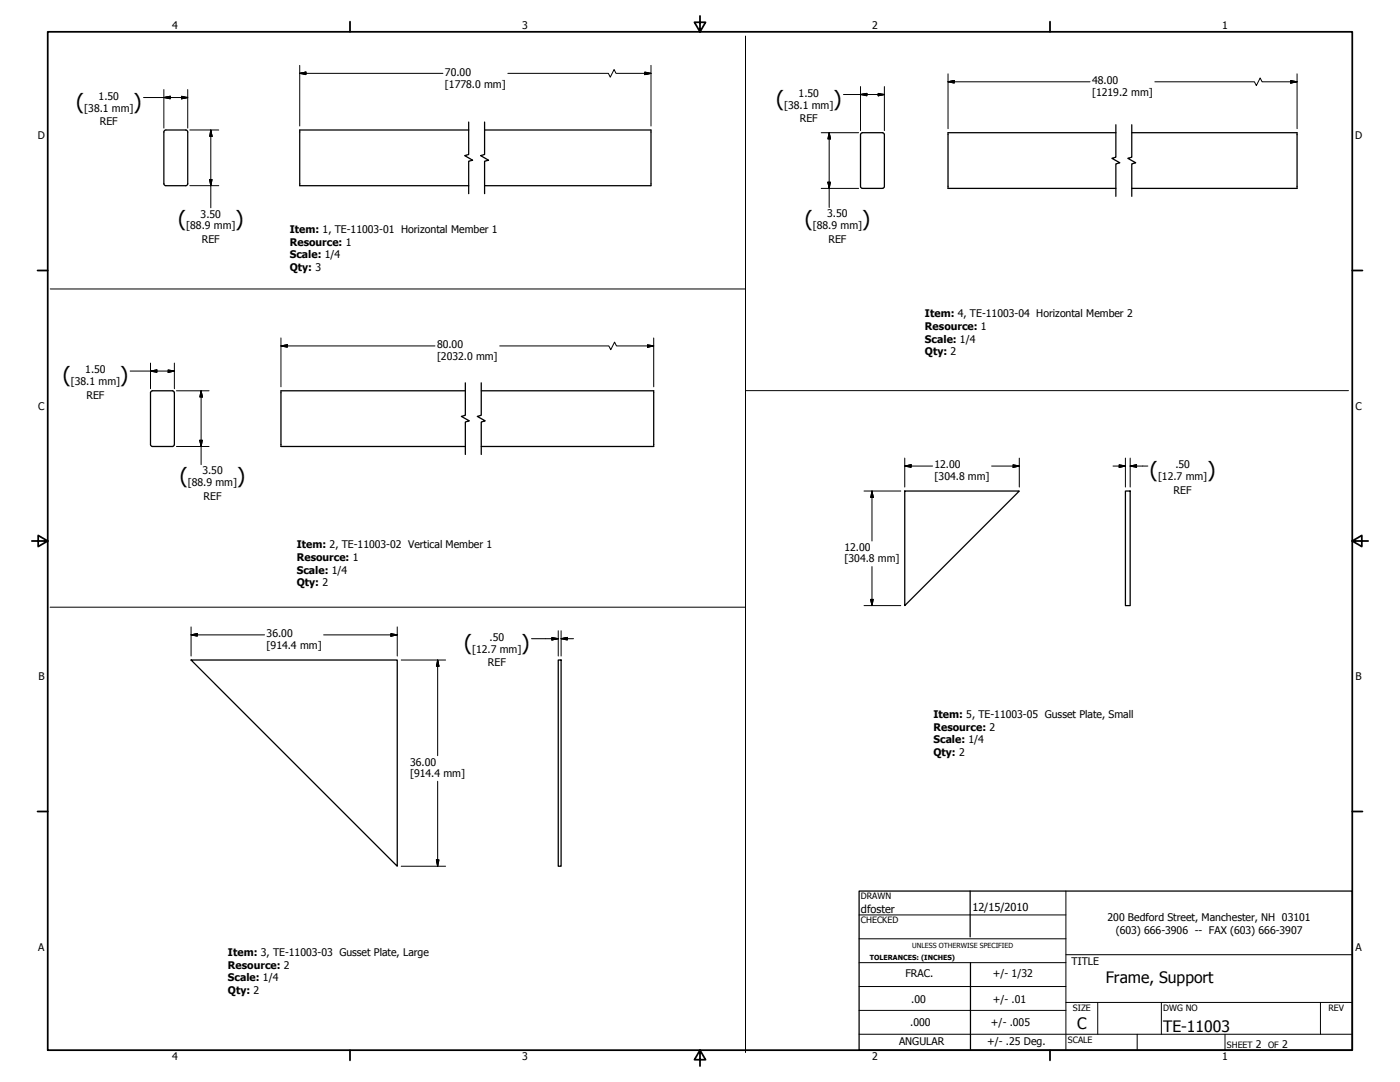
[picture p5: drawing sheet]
<svg xmlns="http://www.w3.org/2000/svg" width="559mm" height="432mm" viewBox="0 0 559 432" stroke-linecap="round" stroke-linejoin="round" font-family="sans-serif">
<!-- layer: Visible (ANSI) -->
<g fill="none" stroke="#000" stroke-width=".51">
<path d="M66.2 51.9l-.6 .2-.2 .6v20.6l.2 .6 .6 .2M66.2 51.9h7.9l.6 .2 .2 .6v20.9l-.8 .5h-7.9M187.1 51.9h-67.5v22.2h67.5M193.4 51.9h66.4v22.2h-66.4M343.5 53.7v21l.8 .5h7.9l.6-.2 .2-.6M343.5 53.8l.2-.6 .6-.2h7.9l.6 .2 .2 .6M353 53.7v20.7M445.4 53h-67v22.2h67M451.7 53h66v22.2h-66M185.7 156h-73.6v22.2h73.6M192.1 156h68.8v22.2h-68.8M60.1 177.4l.2 .5 .6 .3h7.9"/>
<path d="M60.1 177.4v-20.7l.2-.5 .6-.2h7.9l.7 .4 .1 21M69.6 177.4l-.2 .5-.6 .3M361.1 196h45.7l-45.7 45.7zM449.2 196h1.9v45.7h-1.9zM76.3 263.4h82.3v82.3zM222.8 263.4h1.2v82.3h-1.2z"/>
</g>
<!-- layer: Visible Narrow (ANSI) -->
<path d="M187.1 48.7v13l-1.6 .4 3.2 1.8-1.6 .4v13M193.4 48.7v13l-1.6 .4 3.2 1.8-1.6 .4v13M445.4 49.8v12.9l-1.6 .5 3.2 1.8-1.6 .4v13M451.7 49.8v12.9l-1.5 .5 3.1 1.8-1.6 .4v13M185.7 152.8v12.9l-1.6 .5 3.2 1.8-1.6 .4v13M192.1 152.8v12.9l-1.6 .5 3.2 1.8-1.6 .4v13" fill="none" stroke="#000" stroke-width=".51"/>
<!-- layer: Break Line (ANSI) -->
<g fill="none" stroke="#000" stroke-width=".7">
<path d="M19 12.7h520.8v406.4h-520.8zM139.7 8.6v4.1M279.4 6.3v6.4l-2.2-3.8h4.4l-2.2 3.8M419.1 8.6v4.1M15 107.9h4M539.8 107.9h4M12.7 215.9h6.3l-3.8-2.2v4.4l3.8-2.2M539.8 215.9l3.8 2.2v-4.4l-3.8 2.2h6.3M15 323.8h4M539.8 323.8h4M139.7 419.1v4.1M279.4 419.1l2.2 3.8h-4.4l2.2-3.8v6.3"/>
<path d="M419.1 419.1v4.1"/>
</g>
<!-- layer: Symbol (ANSI) -->
<path d="M342.9 355.6h196.9v63.5h-196.9zM387.2 355.6v18.3M387.3 384.2v34.9" fill="none" stroke="#000" stroke-width=".51"/>
<g fill="none" stroke="#000" stroke-width=".4">
<path d="M425.4 355.6v63.5M342.9 365.1h82.5M342.9 374.6h82.5M342.9 384.2h82.5M342.9 393.7h82.5M425.4 381h114.4M342.9 412.7h196.9M342.9 403.2h82.5M425.4 400h114.4M438.1 400v12.7M453.9 412.7v6.4M463.5 400v12.7"/>
<path d="M488.9 412.7v6.4M527 400v12.7"/>
</g>
<!-- layer: Border (ANSI) -->
<path d="M297.6 14.4v405.7M20.1 115.3h277.5M297.6 155.9h240.6M20 242.3h277.6" fill="none" stroke="#000" stroke-width=".4"/>
<!-- layer: Title (ANSI) -->
<g fill="none" stroke="#000" stroke-width=".4">
<path d="M57.3 38.9h17.6M65.4 38.9l2.5-.5v1zM65.4 35.8v15.3M72.5 38.4l2.4 .5-2.4 .5zM74.9 35.8v15.3M119.6 29.3l2.5-.5v1zM119.6 29.3h57.2M119.6 26.1v24.2M202.7 29.3h40.1l.8 1.5 1.5-3.1 .8 1.6h13.9M257.4 28.8l2.4 .5-2.4 .5zM259.8 26.1v24.2M336.7 37.7h16.3"/>
<path d="M343.5 37.7l2.5-.4v.9zM343.5 34.5v17.6M350.5 37.3l2.5 .4-2.5 .5zM353 34.5v17.6M378.4 32.6l2.5-.5v1zM378.4 32.6h56.7M378.4 29.5v21.9M460.9 32.6h39.8l.8 1.6 1.5-3.1 .7 1.5h14M515.2 32.1l2.5 .5-2.5 .5zM517.7 29.5v21.9M75.8 51.9h11.5M84.1 51.9l.5 2.5h-.9z"/>
<path d="M84.1 51.9v31M327.8 53h14.9M331 53l.5 2.4h-1zM331 53v29.8M75.8 74.1h11.5M83.7 71.6h.9l-.5 2.5zM327.8 75.2h14.9M330.5 72.7h1l-.5 2.5zM112.1 138l2.6-.4v1zM112.1 138h61.5M112.1 134.9v19.5M199.5 138h43.5l.8 1.6 1.5-3.1 .8 1.5h14.8"/>
<path d="M258.4 137.6l2.5 .4-2.5 .6zM260.9 134.9v19.5M51.9 148.1h17.7M60.1 148.1l2.5-.5v1zM60.1 144.9v10.2M67.1 147.6l2.5 .5-2.5 .5zM69.6 144.9v10.2M70.4 156h13M80.3 156l.5 2.4h-1zM80.3 156v29.4M70.4 178.2h13M79.8 175.7h1l-.5 2.5z"/>
<path d="M344.9 196h14.6M348 196l.6 2.5h-1.1zM348 196v19.9M361.1 186l2.6-.5v1zM361.1 186h11.1M361.1 182.8v11.6M395.8 186h11M404.4 185.5l2.4 .5-2.4 .5zM406.8 182.8v11.6M444.2 186h5M446.7 185.5l2.5 .5-2.5 .5zM449.2 182.8v11.6"/>
<path d="M451.1 186l2.5-.5v1zM451.1 186h7.1M451.1 182.8v11.6M347.5 239.2h1.1l-.6 2.5zM348 226.1v15.6M76.3 253.4l2.4-.5v1zM76.3 253.4h29.3M76.3 250.2v11.6M129.2 253.4h29.4M156 252.9l2.6 .5-2.6 .5zM158.6 250.2v11.6M212.2 254.9h10.6"/>
<path d="M220.3 254.4l2.5 .5-2.5 .5zM222.8 251.7v10.1M224 254.9l2.4-.5v1zM224 254.9h4.9M224 251.7v10.1M344.9 241.7h14.6M160.1 263.4h17.8M174.7 263.4l.5 2.5h-1zM174.7 263.4v38.2M174.7 311.8v33.9M160.1 345.7h17.8M174.2 343.2h1l-.5 2.5z"/>
</g>
<g fill="#000" stroke="#000" stroke-width=".4">
<path d="M65.4 38.9l2.5-.5zM65.4 38.9l2.5-.5v1zM72.5 39.4l2.4-.5zM72.5 38.4l2.4 .5-2.4 .5zM119.6 29.3l2.5-.5zM119.6 29.3l2.5-.5v1zM257.4 29.8l2.4-.5zM257.4 28.8l2.4 .5-2.4 .5zM343.5 37.7l2.5-.4zM343.5 37.7l2.5-.4v.9zM350.5 38.2l2.5-.5zM350.5 37.3l2.5 .4-2.5 .5z"/>
<path d="M378.4 32.6l2.5-.5zM378.4 32.6l2.5-.5v1zM515.2 33.1l2.5-.5zM515.2 32.1l2.5 .5-2.5 .5zM84.1 51.9l.5 2.5zM84.1 51.9l.5 2.5h-.9zM331 53l.5 2.4zM331 53l.5 2.4h-1zM83.7 71.6l.4 2.5zM83.7 71.6h.9l-.5 2.5zM330.5 72.7l.5 2.5zM330.5 72.7h1l-.5 2.5z"/>
<path d="M112.1 138l2.6-.4zM112.1 138l2.6-.4v1zM258.4 138.6l2.5-.6zM258.4 137.6l2.5 .4-2.5 .6zM60.1 148.1l2.5-.5zM60.1 148.1l2.5-.5v1zM67.1 148.6l2.5-.5zM67.1 147.6l2.5 .5-2.5 .5zM80.3 156l.5 2.4zM80.3 156l.5 2.4h-1zM79.8 175.7l.5 2.5zM79.8 175.7h1l-.5 2.5z"/>
<path d="M348 196l.6 2.5zM348 196l.6 2.5h-1.1zM361.1 186l2.6-.5zM361.1 186l2.6-.5v1zM404.4 186.5l2.4-.5zM404.4 185.5l2.4 .5-2.4 .5zM446.7 186.5l2.5-.5zM446.7 185.5l2.5 .5-2.5 .5zM451.1 186l2.5-.5zM451.1 186l2.5-.5v1zM347.5 239.2l.5 2.5zM347.5 239.2h1.1l-.6 2.5z"/>
<path d="M76.3 253.4l2.4-.5zM76.3 253.4l2.4-.5v1zM156 253.9l2.6-.5zM156 252.9l2.6 .5-2.6 .5zM220.3 255.4l2.5-.5zM220.3 254.4l2.5 .5-2.5 .5zM224 254.9l2.4-.5zM224 254.9l2.4-.5v1zM174.7 263.4l.5 2.5zM174.7 263.4l.5 2.5h-1zM174.2 343.2l.5 2.5zM174.2 343.2h1l-.5 2.5z"/>
</g>
<g font-size="8.4">
<text x="30.4" y="43.4">(</text>
<text x="53.3" y="43.4">)</text>
<text x="309.8" y="42.2">(</text>
<text x="332.7" y="42.2">)</text>
<text x="71.1" y="90.4">(</text>
<text x="94" y="90.4">)</text>
<text x="321.2" y="90.3">(</text>
<text x="344.1" y="90.3">)</text>
<text x="25.1" y="152.6">(</text>
<text x="47.9" y="152.6">)</text>
<text x="459" y="190.5">(</text>
<text x="481.9" y="190.5">)</text>
<text x="71.8" y="192.8">(</text>
<text x="94.7" y="192.8">)</text>
<text x="185.2" y="259.4">(</text>
<text x="208.2" y="259.4">)</text>
</g>
<g font-size="6.3">
<text x="441.3" y="392.4">Frame, Support</text>
<text x="429.9" y="410.6">C</text>
<text x="464.3" y="411.9">TE-11003</text>
</g>
<g font-size="4.4">
<text x="343.7" y="364.3">dfoster</text>
<text x="388.1" y="363.7">12/15/2010</text>
</g>
<g font-size="4.2">
<text x="68.7" y="11.7">4</text>
<text x="208.4" y="11.7">3</text>
<text x="348.1" y="11.7">2</text>
<text x="487.8" y="11.7">1</text>
<text x="177.6" y="30.2">70.00</text>
<text x="177.6" y="34.9">[1778.0 mm]</text>
<text x="435.9" y="33.6">48.00</text>
<text x="39.4" y="39.9">1.50</text>
<text x="318.8" y="38.7">1.50</text>
<text x="435.9" y="38.3">[1219.2 mm]</text>
<text x="33.6" y="44.6">[38.1 mm]</text>
<text x="313" y="43.4">[38.1 mm]</text>
<text x="39.9" y="49.9">REF</text>
<text x="319.3" y="48.8">REF</text>
<text x="15.1" y="55.5">D</text>
<text x="540.9" y="55.5">D</text>
<text x="80.1" y="86.8">3.50</text>
<text x="330.2" y="86.7">3.50</text>
<text x="74.3" y="91.5">[88.9 mm]</text>
<text x="115.7" y="93">Item: 1, TE-11003-01 Horizontal Member 1</text>
<text x="324.4" y="91.4">[88.9 mm]</text>
<text x="80.6" y="96.9">REF</text>
<text x="115.7" y="98">Resource: 1</text>
<text x="330.7" y="96.8">REF</text>
<text x="115.7" y="103.1">Scale: 1/4</text>
<text x="115.7" y="108.1">Qty: 3</text>
<text x="369.2" y="126.7">Item: 4, TE-11003-04 Horizontal Member 2</text>
<text x="369.2" y="131.7">Resource: 1</text>
<text x="369.2" y="136.7">Scale: 1/4</text>
<text x="174.4" y="139.1">80.00</text>
<text x="174.4" y="143.8">[2032.0 mm]</text>
<text x="369.2" y="141.7">Qty: 2</text>
<text x="34" y="149">1.50</text>
<text x="28.3" y="153.7">[38.1 mm]</text>
<text x="34.5" y="159.1">REF</text>
<text x="15.2" y="163.4">C</text>
<text x="541" y="163.4">C</text>
<text x="80.8" y="189.3">3.50</text>
<text x="373" y="186.9">12.00</text>
<text x="373" y="191.6">[304.8 mm]</text>
<text x="462.2" y="191.6">[12.7 mm]</text>
<text x="469.1" y="186.9">.50</text>
<text x="75" y="194">[88.9 mm]</text>
<text x="468.4" y="197">REF</text>
<text x="81.3" y="199.4">REF</text>
<text x="118.5" y="218.9">Item: 2, TE-11003-02 Vertical Member 1</text>
<text x="337.1" y="219.8">12.00</text>
<text x="118.5" y="224">Resource: 1</text>
<text x="337.1" y="224.5">[304.8 mm]</text>
<text x="118.5" y="229">Scale: 1/4</text>
<text x="118.5" y="234">Qty: 2</text>
<text x="106.4" y="254.3">36.00</text>
<text x="195.4" y="255.8">.50</text>
<text x="106.4" y="259">[914.4 mm]</text>
<text x="188.5" y="260.5">[12.7 mm]</text>
<text x="194.8" y="265.9">REF</text>
<text x="15.3" y="271.4">B</text>
<text x="541.1" y="271.4">B</text>
<text x="372.6" y="286.6">Item: 5, TE-11003-05 Gusset Plate, Small</text>
<text x="372.6" y="291.7">Resource: 2</text>
<text x="372.6" y="296.7">Scale: 1/4</text>
<text x="163.7" y="305.5">36.00</text>
<text x="372.6" y="301.7">Qty: 2</text>
<text x="163.7" y="310.2">[914.4 mm]</text>
<text x="442.1" y="367.6">200 Bedford Street, Manchester, NH 03101</text>
<text x="445.3" y="372.6">(603) 666-3906 -- FAX (603) 666-3907</text>
<text x="15.2" y="379.3">A</text>
<text x="91" y="381.6">Item: 3, TE-11003-03 Gusset Plate, Large</text>
<text x="541" y="379.3">A</text>
<text x="91" y="386.7">Resource: 2</text>
<text x="396.3" y="389.9">+/- 1/32</text>
<text x="427.7" y="385">TITLE</text>
<text x="91" y="391.7">Scale: 1/4</text>
<text x="361.4" y="390.1">FRAC.</text>
<text x="91" y="396.7">Qty: 2</text>
<text x="363.7" y="400.2">.00</text>
<text x="396.2" y="400.3">+/- .01</text>
<text x="363.3" y="409.4">.000</text>
<text x="395.5" y="409.6">+/- .005</text>
<text x="358.8" y="417.2">ANGULAR</text>
<text x="394.1" y="416.9">+/- .25 Deg.</text>
<text x="501.3" y="418.3">2</text>
<text x="511.8" y="418.3">2</text>
<text x="68.7" y="423.2">4</text>
<text x="208.4" y="423.2">3</text>
<text x="348.1" y="423.2">2</text>
<text x="487.8" y="423.2">1</text>
</g>
<g font-size="3.5">
<text x="343.7" y="358.9">DRAWN</text>
<text x="343.7" y="368.5">CHECKED</text>
<text x="428.2" y="403.4">SIZE</text>
<text x="464.3" y="403.4">DWG NO</text>
<text x="530.3" y="403.4">REV</text>
<text x="426.2" y="416.1">SCALE</text>
<text x="489.7" y="418.3">SHEET</text>
<text x="506.2" y="418.3">OF</text>
</g>
<g font-size="2.8">
<text x="347.2" y="383">TOLERANCES: (INCHES)</text>
<text x="364.1" y="378.3">UNLESS OTHERWISE SPECIFIED</text>
</g>
</svg>
